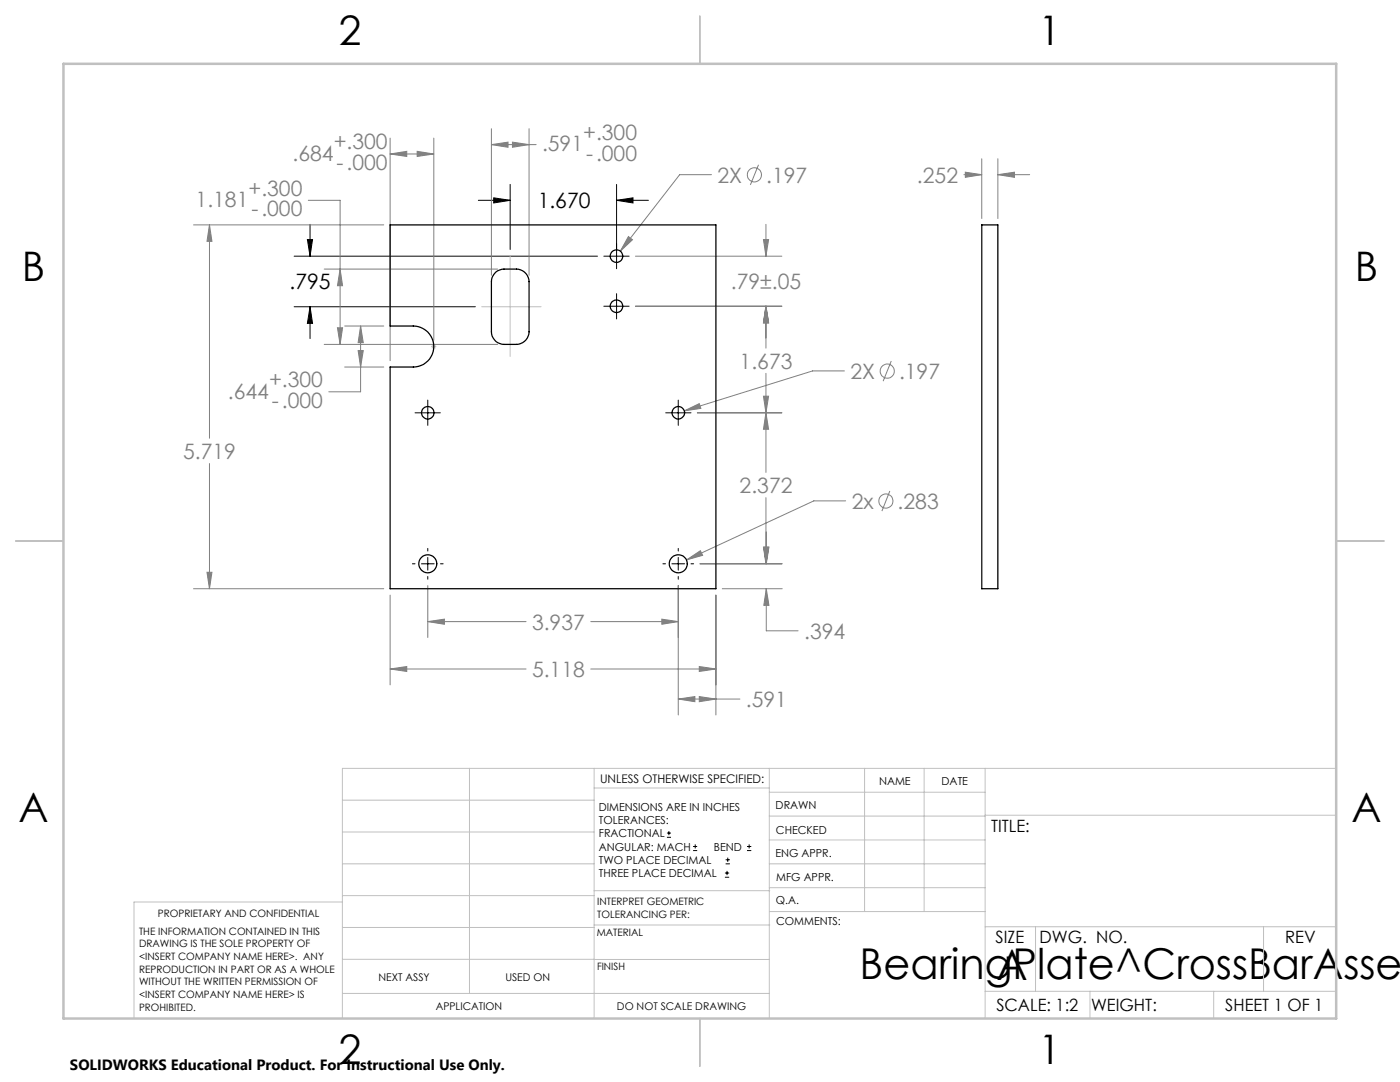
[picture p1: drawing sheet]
<svg xmlns="http://www.w3.org/2000/svg" width="279mm" height="216mm" viewBox="0 0 279 216" stroke-linecap="round" stroke-linejoin="round" font-family="sans-serif">
<g fill="none" stroke="#808080" stroke-width=".2">
<path d="M61.5 40h6.4v28.7M77.9 30.7l3.3-.5v1zM77.9 27.6v44.4M77.9 30.7h8.7M77.9 30.7h.1M83.3 30.2l3.3 .5-3.3 .5zM86.6 27.6v40.3M98.1 28.9l3.3-.5v1zM98.1 25.7v29.2M98.1 28.9h8.9M102.3 28.4l3.3 .5-3.3 .5zM105.6 25.7v29.2"/>
<path d="M142 34.9h-6.4l-11.8 15.2M151.4 32.9l-1.6 4M192.4 34.9h3.5M192.7 34.4l3.2 .5-3.2 .5zM195.9 31.7v11.9M199.1 34.9l3.4-.5v1zM199.1 34.9h6.4M199.1 31.7v11.9M38.6 44.9h38M41.8 44.9l.5 3.3h-1zM41.8 44.9v42.6M64.7 53.7h34.6"/>
<path d="M67.9 53.7l.5 3.3h-1.1zM125.4 47.2l.8 .6-2.4 2.3zM126.8 51.1h29.2M152.4 47.8h1l-.5 3.3zM152.9 44.8v6.3M64.7 68.7h34.6M67.3 65.4h1.1l-.5 3.3zM68.8 65.1h7.8M68.8 73.2h7.8M71.5 70h1l-.5 3.2zM72 65.1l.5 3.3h-1zM72 65.1v13.1h-6.4"/>
<path d="M126.8 61.1h29.2M152.4 79.1h1l-.5 3.3zM152.9 61.1l.5 3.3h-1zM152.9 61.1v8.4M152.9 74.5v19.8M168.5 74h-6.3l-25.6 8M177.9 72l-1.7 4.1M41.8 92.5v25M136.6 82l3-1.5 .3 1zM139.2 82.4h16.8M152.9 82.4l.5 3.3h-1zM152.9 99.3v13.2"/>
<path d="M168.8 99.9h-6.4l-25.4 11.8M177.6 98l-1.6 4M38.6 117.5h38M41.3 114.2h1l-.5 3.3zM77.9 118.7v18M85.4 116.8v10.4M135.4 116.8v25.9M137 111.7l2.8-1.8 .4 .9zM139.7 112.5h16.4M142.9 118.7v24M144.1 117.5h12M152.4 109.2h1l-.5 3.3z"/>
<path d="M152.4 109.2h1.1l-.6 3.3zM152.9 117.5l.6 3.3h-1.1zM152.9 117.5v8.4h6.4M152.9 106.2v6.3M77.9 133.5l3.3-.5v1zM77.9 133.5h27.1M85.4 124l3.3-.5v1.1zM85.4 124h19.6M117.9 124h17.5M117.9 133.5h25M132.1 123.5l3.3 .5-3.3 .6zM135.4 139.5l3.3-.5v1z"/>
<path d="M135.4 139.5h12.3M139.6 133l3.3 .5-3.3 .5zM139.6 139l3.3 .5-3.3 .5z"/>
<circle cx="150.6" cy="34.9" r="1.42"/>
<circle cx="177.1" cy="74.1" r="1.4"/>
<circle cx="176.8" cy="100" r="1.41"/>
</g>
<g fill="none" stroke="#000" stroke-width=".2">
<path d="M95.5 40h6.3M98.5 39.5l3.3 .5-3.3 .5zM101.8 36.8v13M123 40l3.3-.5v1zM123 36.8v16.8M123 40h6.4M58.7 51.1h60.5M61.3 47.8h1.1l-.5 3.3zM61.9 44.8v6.3M120.5 51.1h5.1M123 58.6v5M58.7 61.2h36.2"/>
<path d="M61.9 61.2l.5 3.3h-1.1zM61.9 61.2v6.4M85.4 79.8v5.1M120.5 61.1h5.1M135.4 79.8v5.1M82.8 82.4h5.1M132.9 82.4h5M82.3 112.5h.5M84.1 112.5h2.5M85.4 109.4v.6M85.4 111.2v2.6M85.4 115v.6"/>
<path d="M87.9 112.5h.5M132.3 112.5h.5M134.1 112.5h2.5M135.4 109.4v.6M135.4 111.2v2.6M135.4 115v.6M137.9 112.5h.5M133.1 167.1h.8M133.1 166.2h.8M133.5 165.8v.9M138.3 169.7h.8M138.3 168.9h.8"/>
<path d="M138.7 168.5v.8M144.7 175h.8M144.7 174.2h.8M144.8 172.4h.9M144.8 171.6h.9M145.1 173.8v.8M145.2 171.1v.9M149.1 169.7h.8M149.1 168.9h.8M149.5 168.5v.8"/>
</g>
<g fill="none" stroke="#c0c0c0" stroke-width=".2">
<path d="M101.8 51v20.1M86 69.1h1.1M86.2 68.8l.7 .7M86.6 68.7v.9M86.9 68.8l-.7 .7M96.1 61.2h11.9M68.3 159.7h50.3M93.7 153.3v44.9M118.6 153.3v49.9M118.6 157.2h34.9M153.5 153.3v49.9M153.5 158.1h43.1"/>
<path d="M172.5 153.3v28.6M184.4 153.3v28.6M196.6 153.3v49.9M266.7 153.3h-198.4v49.9M68.3 178.7h50.3M68.3 172.4h50.3M68.3 166h50.3M68.3 180h-41.6v23.2M118.6 177.7h35M153.5 167.6h43.1M153.5 162.8h43.1M153.5 172.4h43.1"/>
<path d="M153.5 177.1h43.1M196.6 162.7h70.1M68.3 198.2h85.2M68.3 191.4l85.2 .1M68.3 185.1h50.3M118.6 184.6h35M153.6 181.9h43M196.6 197.8h70.1M196.6 184.9h70.1M206.7 184.9v12.9M217.5 197.8v5.4M242.2 197.8v5.4"/>
<path d="M252.2 184.9v12.9"/>
</g>
<path d="M139.7 3.2v9.5M3.1 107.9h9.6M266.7 107.9h9.5M139.7 203.2v9.6" fill="none" stroke="#c0c0c0" stroke-width=".25"/>
<path d="M12.7 12.7h254v190.5h-254z" fill="none" stroke="#c0c0c0" stroke-width=".5"/>
<path d="M123 40l3.3-.5v1zM98.5 39.5l3.3 .5-3.3 .5zM61.9 61.2l.5 3.3h-1.1zM61.3 47.8h1.1l-.5 3.3z" fill="#000"/>
<g fill="#808080">
<path d="M83.3 30.2l3.3 .5-3.3 .5zM77.9 30.7l3.3-.5v1z"/>
<path d="M85.4 124l3.3-.5v1.1zM132.1 123.5l3.3 .5-3.3 .6zM152.4 109.2h1l-.5 3.3zM152.9 82.4l.5 3.3h-1zM152.4 47.8h1l-.5 3.3zM152.9 61.1l.5 3.3h-1zM77.9 133.5l3.3-.5v1zM139.6 133l3.3 .5-3.3 .5zM102.3 28.4l3.3 .5-3.3 .5zM98.1 28.9l3.3-.5v1zM41.8 44.9l.5 3.3h-1zM41.3 114.2h1l-.5 3.3zM67.3 65.4h1.1l-.5 3.3zM67.9 53.7l.5 3.3h-1.1zM152.4 109.2h1.1l-.6 3.3zM152.9 117.5l.6 3.3h-1.1zM152.9 61.1l.5 3.3h-1zM152.4 79.1h1l-.5 3.3zM135.4 139.5l3.3-.5v1zM139.6 139l3.3 .5-3.3 .5zM72 65.1l.5 3.3h-1zM71.5 70h1l-.5 3.2zM125.4 47.2l-1.6 2.9 2.4-2.3zM136.6 82l3.3-.5-.3-1zM137 111.7l3.2-.9-.4-.9zM192.7 34.4l3.2 .5-3.2 .5zM199.1 34.9l3.4-.5v1z"/>
</g>
<g fill="none" stroke="#000" stroke-width=".25">
<path d="M77.9 44.9h65v72.6h-65v-44.3h4.6a4.1 4.1 0 0 0 4.1-4.1 4.1 4.1 0 0 0-4.1-4h-4.6zM99 54.3l1.2-.6h2.9a2.57 2.57 0 0 1 2.5 2.5v10a2.57 2.57 0 0 1-2.5 2.5h-2.5a2.51 2.51 0 0 1-2.5-2.5v-10a2.44 2.44 0 0 1 .9-1.9zM195.9 44.9h3.2v72.6h-3.2z"/>
<circle cx="123" cy="51.1" r="1.24"/>
<circle cx="123" cy="61.1" r="1.24"/>
<circle cx="85.4" cy="82.4" r="1.24"/>
<circle cx="135.4" cy="82.4" r="1.24"/>
<circle cx="85.4" cy="112.5" r="1.79"/>
<circle cx="135.4" cy="112.5" r="1.79"/>
</g>
<g font-size="8.5">
<text x="171.6" y="195.4">BearingPlate^CrossBarAssem</text>
<text x="198.9" y="195.5">A</text>
</g>
<g font-size="8.1">
<text x="67.6" y="8.9">2</text>
<text x="207.3" y="8.9">1</text>
<text x="4.4" y="56.1">B</text>
<text x="270.4" y="56.1">B</text>
<text x="3.7" y="164.1">A</text>
<text x="269.7" y="164.1">A</text>
<text x="67.6" y="212.4">2</text>
<text x="207.3" y="212.4">1</text>
</g>
<g font-size="4.2" fill="#808080">
<text x="66.6" y="29.8">+.300</text>
<text x="116.4" y="27.9">+.300</text>
<text x="58.4" y="32.1">.684</text>
<text x="67.2" y="33.9">-.000</text>
<text x="108.2" y="30.2">.591</text>
<text x="117" y="32">-.000</text>
<text x="39" y="41.3">1.181</text>
<text x="49.6" y="39.1">+.300</text>
<text x="143.2" y="36.4">2X</text>
<text x="152.9" y="36.4">.197</text>
<text x="183" y="36.4">.252</text>
<text x="50.2" y="43.2">-.000</text>
<text x="145.9" y="57.7">.79±.05</text>
<text x="53.7" y="77.2">+.300</text>
<text x="147.6" y="73.6">1.673</text>
<text x="169.7" y="75.6">2X</text>
<text x="179.4" y="75.6">.197</text>
<text x="45.5" y="79.5">.644</text>
<text x="54.3" y="81.4">-.000</text>
<text x="36.5" y="91.6">5.719</text>
<text x="147.6" y="98.4">2.372</text>
<text x="170" y="101.5">2x</text>
<text x="179.1" y="101.5">.283</text>
<text x="106.2" y="125.6">3.937</text>
<text x="160.5" y="127.4">.394</text>
<text x="106.2" y="135.1">5.118</text>
<text x="148.9" y="141.1">.591</text>
</g>
<g font-size="4.2">
<text x="107.3" y="41.6">1.670</text>
<text x="57.8" y="57.7">.795</text>
</g>
<g font-size="3.4">
<text x="197.8" y="166">TITLE:</text>
<text x="198.7" y="188.1">SIZE</text>
<text x="207.5" y="188.1">DWG. NO.</text>
<text x="256.5" y="188.2">REV</text>
<text x="198.8" y="201.7">SCALE: 1:2</text>
<text x="217.7" y="201.8">WEIGHT:</text>
<text x="244.5" y="201.7">SHEET 1 OF 1</text>
</g>
<text font-size="3" x="14" y="213.5">SOLIDWORKS Educational Product. For Instructional Use Only.</text>
<text font-size="2.4" x="119.8" y="156.2">UNLESS OTHERWISE SPECIFIED:</text>
<g font-size="2.2">
<text x="119.5" y="161.8">DIMENSIONS ARE IN INCHES</text>
<text x="154.8" y="161.4">DRAWN</text>
<text x="175.4" y="156.6">NAME</text>
<text x="187.9" y="156.7">DATE</text>
<text x="119.5" y="164.4">TOLERANCES:</text>
<text x="119.5" y="167.1">FRACTIONAL</text>
<text x="154.9" y="166.3">CHECKED</text>
<text x="119.5" y="169.7">ANGULAR: MACH</text>
<text x="119.5" y="172.4">TWO PLACE DECIMAL</text>
<text x="142.5" y="169.7">BEND</text>
<text x="154.8" y="171">ENG APPR.</text>
<text x="119.5" y="175">THREE PLACE DECIMAL</text>
<text x="154.9" y="175.7">MFG APPR.</text>
<text x="154.9" y="180.4">Q.A.</text>
<text x="154.9" y="184.6">COMMENTS:</text>
</g>
<g font-size="2.1">
<text x="75.5" y="195.7">NEXT ASSY</text>
<text x="100.9" y="195.7">USED ON</text>
<text x="86.9" y="201.5">APPLICATION</text>
<text x="123.1" y="201.6">DO NOT SCALE DRAWING</text>
</g>
<g font-size="2">
<text x="31.5" y="182.9">PROPRIETARY AND CONFIDENTIAL</text>
<text x="119.2" y="180.6">INTERPRET GEOMETRIC</text>
<text x="119.2" y="183.1">TOLERANCING PER:</text>
<text x="27.8" y="186.5">THE INFORMATION CONTAINED IN THIS</text>
<text x="27.8" y="189">DRAWING IS THE SOLE PROPERTY OF</text>
<text x="27.8" y="191.6">&lt;INSERT COMPANY NAME HERE&gt;. ANY</text>
<text x="119.1" y="186.7">MATERIAL</text>
<text x="27.8" y="194.1">REPRODUCTION IN PART OR AS A WHOLE</text>
<text x="27.8" y="196.6">WITHOUT THE WRITTEN PERMISSION OF</text>
<text x="119.1" y="193.5">FINISH</text>
<text x="27.8" y="199.1">&lt;INSERT COMPANY NAME HERE&gt; IS</text>
<text x="27.8" y="201.7">PROHIBITED.</text>
</g>
</svg>
